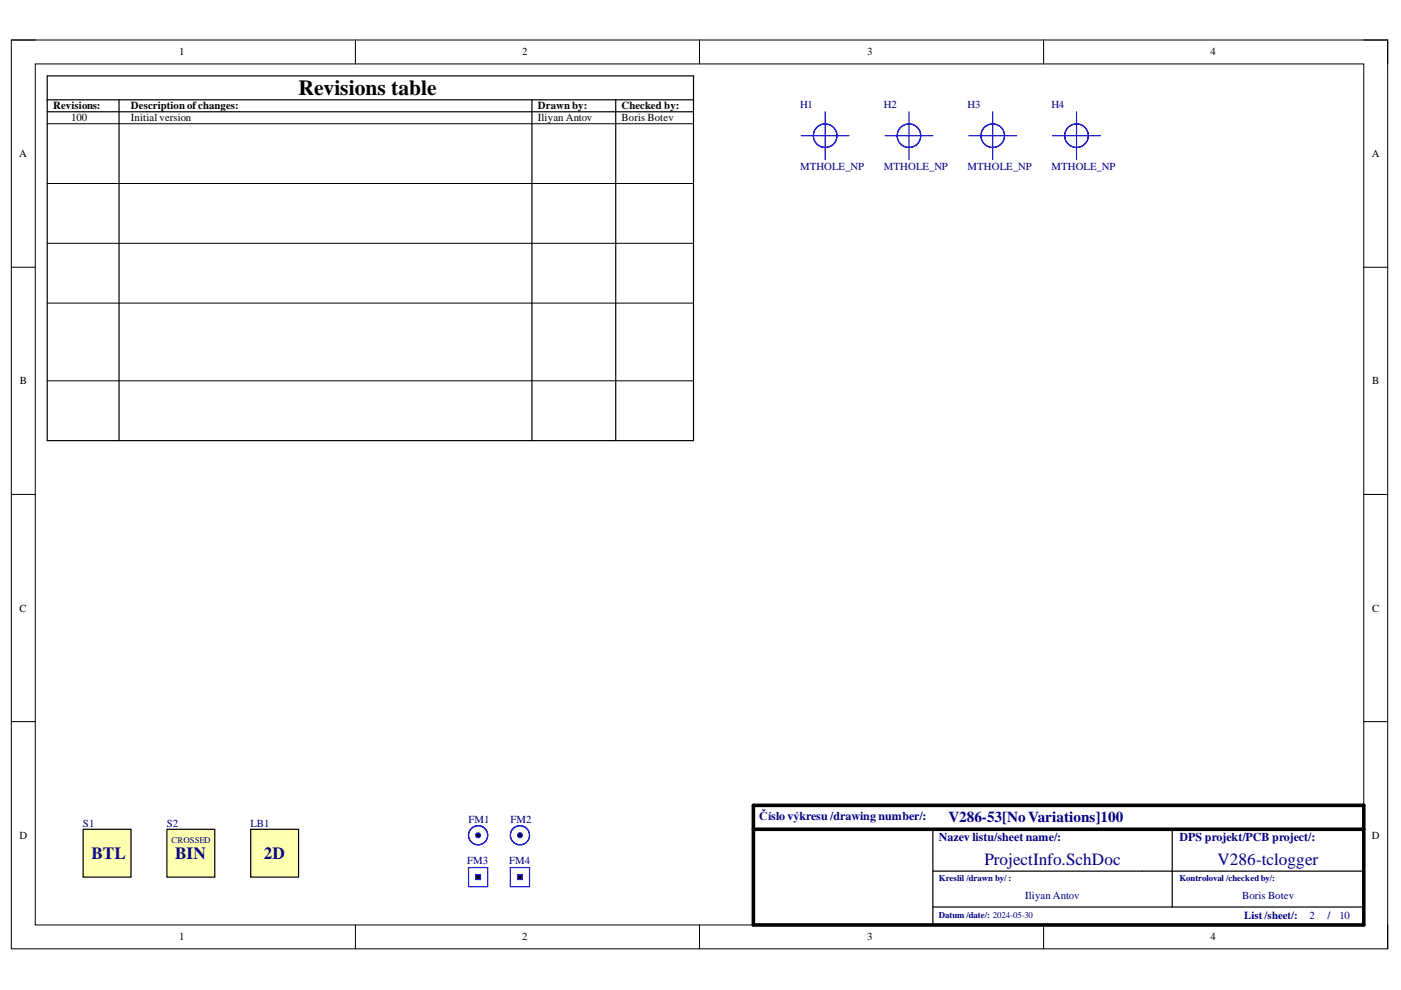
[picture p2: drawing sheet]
<svg xmlns="http://www.w3.org/2000/svg" width="297mm" height="210mm" viewBox="0 0 297 210" stroke-linecap="round" stroke-linejoin="round" font-family="sans-serif">
<path d="M2.4 8.5h291.8v192.7h-291.8z" fill="none" stroke="#000" stroke-width=".21"/>
<path d="M7.5 13.6h281.6v182.5h-281.6z" fill-rule="evenodd" fill="#fff"/>
<g fill="none" stroke="#000" stroke-width=".21">
<path d="M2.4 8.5h5.1M7.5 13.6h281.6v182.5h-281.6zM75.4 8.5v5.1M148.3 8.5v5.1M221.3 8.5v5.1M289.1 8.5h5.1v5.1M10 26.2h137M10 38.9h137M2.4 56.7h5.1M10 51.6h137M289.1 56.7h5.1M10 64.3h137"/>
<path d="M10 80.7h137M2.4 104.8h5.1M289.1 104.8h5.1M2.4 153h5.1M289.1 153h5.1M75.4 196.1v5.1M148.3 196.1v5.1M221.3 196.1v5.1M294.2 196.1v5.1"/>
</g>
<path d="M159.7 170.8h129.4v25.3h-129.4zM159.7 175.8h129.4" fill="none" stroke="#000" stroke-width=".76"/>
<path d="M10 16.1h137v77.3h-137zM10 21.2h137M10 23.7h137M25.2 21.2v72.2M112.8 21.2v72.2M130.5 21.2v72.2M197.8 175.8v20.3M248.5 175.8v16.5M197.8 184.7h91.3M197.8 192.3h91.3" fill="none" stroke="#000" stroke-width=".25"/>
<g fill="none" stroke="#00f" stroke-width=".25">
<path d="M99.3 183.9h4.1v4.1h-4.1zM100.9 185.5h1v1h-1z"/>
<circle cx="101.4" cy="177.1" r=".51"/>
<circle cx="101.4" cy="177.1" r="2.03"/>
</g>
<circle cx="101.4" cy="177.1" r=".51" fill="#000"/>
<path d="M100.9 185.5h1v1h-1z" fill-rule="evenodd" fill="#000"/>
<path d="M53.1 175.8h10.2v10.2h-10.2z" fill-rule="evenodd" fill="#ffffb0"/>
<path d="M53.1 175.8h10.2v10.2h-10.2z" fill="none" stroke="#000" stroke-width=".25"/>
<path d="M35.4 175.8h10.1v10.2h-10.1z" fill-rule="evenodd" fill="#ffffb0"/>
<path d="M35.4 175.8h10.1v10.2h-10.1z" fill="none" stroke="#000" stroke-width=".25"/>
<path d="M17.6 175.8h10.2v10.2h-10.2z" fill-rule="evenodd" fill="#ffffb0"/>
<path d="M17.6 175.8h10.2v10.2h-10.2z" fill="none" stroke="#000" stroke-width=".25"/>
<g fill="none" stroke="#00f" stroke-width=".25">
<path d="M169.9 28.8h10.1M174.9 23.7v10.1M187.6 28.8h10.2M192.7 23.7v10.1M205.4 28.8h10.2M210.5 23.7v10.1M223.2 28.8h10.1M228.2 23.7v10.1M108.2 183.9h4.1v4.1h-4.1zM109.7 185.5h1v1h-1z"/>
<circle cx="175" cy="28.8" r="2.5"/>
<circle cx="192.7" cy="28.8" r="2.5"/>
<circle cx="192.7" cy="28.8" r="2.49"/>
<circle cx="210.5" cy="28.8" r="2.49"/>
<circle cx="210.5" cy="28.8" r="2.5"/>
<circle cx="228.2" cy="28.8" r="2.5"/>
<circle cx="110.2" cy="177.1" r="2.03"/>
<circle cx="110.2" cy="177.1" r=".51"/>
</g>
<circle cx="110.2" cy="177.1" r=".51" fill="#000"/>
<path d="M109.7 185.5h1v1h-1z" fill-rule="evenodd" fill="#000"/>
<text font-size="4.6" x="63.3" y="20.1">Revisions table</text>
<g font-size="3.6" fill="#11037f">
<text x="19.4" y="182.1">BTL</text>
<text x="37.1" y="182.1">BIN</text>
<text x="55.9" y="182.1">2D</text>
</g>
<g font-size="3.6" fill="#000080">
<text x="208.7" y="183.3">ProjectInfo.SchDoc</text>
<text x="258.1" y="183.3">V286-tclogger</text>
</g>
<text font-size="3.2" fill="#000080" x="201.1" y="174.3">V286-53[NoVariations]100</text>
<g font-size="2.5" fill="#000080">
<text x="161" y="174">Číslo výkresu /drawing number/:</text>
<text x="199.1" y="178.3">Nazev listu/sheet name/:</text>
<text x="250.1" y="178.3">DPS projekt/PCB project/:</text>
</g>
<g font-size="2.3">
<text x="38" y="11.7">1</text>
<text x="110.7" y="11.7">2</text>
<text x="183.8" y="11.7">3</text>
<text x="256.7" y="11.7">4</text>
<text x="11.3" y="23.2">Revisions:</text>
<text x="27.7" y="23.2">Description ofchanges:</text>
<text x="114" y="23.2">Drawn by:</text>
<text x="131.8" y="23.2">Checked by:</text>
<text x="15.1" y="25.7">100</text>
<text x="27.7" y="25.7">Initial version</text>
<text x="114" y="25.7">Iliyan Antov</text>
<text x="131.8" y="25.7">Boris Botev</text>
<text x="4.1" y="33.3">A</text>
<text x="290.8" y="33.3">A</text>
<text x="4.2" y="81.5">B</text>
<text x="290.9" y="81.5">B</text>
<text x="4.1" y="129.7">C</text>
<text x="290.9" y="129.7">C</text>
<text x="4.1" y="177.8">D</text>
<text x="290.8" y="177.8">D</text>
<text x="38" y="199.4">1</text>
<text x="110.7" y="199.4">2</text>
<text x="183.8" y="199.4">3</text>
<text x="256.7" y="199.4">4</text>
</g>
<g font-size="2.3" fill="#000080">
<text x="169.6" y="22.9">H1</text>
<text x="187.4" y="22.9">H2</text>
<text x="205.2" y="22.9">H3</text>
<text x="222.9" y="22.9">H4</text>
<text x="169.6" y="36.1">MTHOLE_NP</text>
<text x="187.4" y="36.1">MTHOLE_NP</text>
<text x="205.2" y="36.1">MTHOLE_NP</text>
<text x="222.9" y="36.1">MTHOLE_NP</text>
<text x="17.6" y="175.3">S1</text>
<text x="35.4" y="175.3">S2</text>
<text x="53.1" y="175.3">LB1</text>
<text x="99.3" y="174.5">FM1</text>
<text x="108.2" y="174.5">FM2</text>
<text x="99.1" y="183.2">FM3</text>
<text x="107.9" y="183.2">FM4</text>
<text x="217.3" y="190.5">Iliyan Antov</text>
<text x="263.4" y="190.5">Boris Botev</text>
<text x="263.8" y="194.8">List /sheet/:</text>
<text x="277.7" y="194.8">2</text>
<text x="281.5" y="194.8">/</text>
<text x="284" y="194.8">10</text>
</g>
<text font-size="1.9" fill="#11037f" x="36.4" y="178.7">CROSSED</text>
<g font-size="1.9" fill="#000080">
<text x="199.1" y="186.8">Kreslil /drawn by/ :</text>
<text x="250.1" y="186.8">Kontroloval /checked by/:</text>
<text x="199.1" y="194.7">Datum /date/: 2024-05-30</text>
</g>
</svg>
